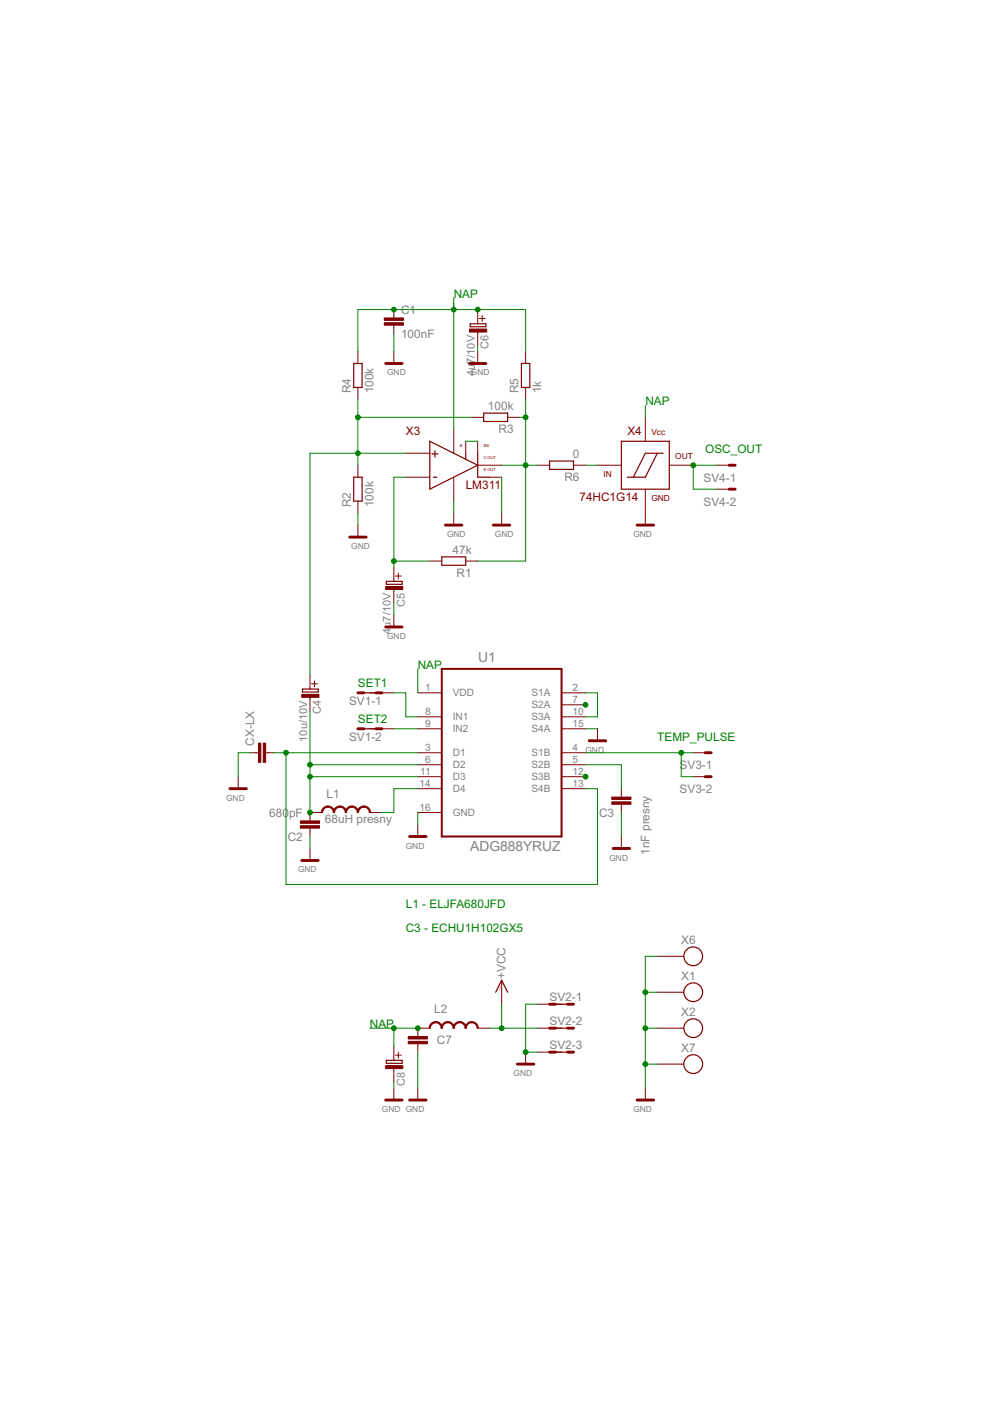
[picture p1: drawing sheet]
<svg xmlns="http://www.w3.org/2000/svg" width="210mm" height="297mm" viewBox="0 0 210 297" stroke-linecap="round" stroke-linejoin="round" font-family="sans-serif">
<g fill="none" stroke="#800000" stroke-width=".21">
<path d="M75.9 74.5v2.6M83.5 65.6v1.8M83.5 68.9v1.8M83.5 74.5v2.6M101.3 65.6v3M101.3 70.2v3.1M101.3 74.5v2.6M101.6 67.5h1.3M102.2 66.9v1.3M111.4 74.5v2.6M75.9 82.1v2.6M75.9 98.6v2.6"/>
<path d="M86 96.1h5.1M96.2 91v5.1M98.7 93.6v2.5M100 88.5h2.6M101.3 98.6h5.1M101.3 93.6v2.5M107.6 88.5h2.6M111.4 82.1v2.6M114 98.6h2.5M121.6 98.6h2.5M126.7 98.6h5M136.8 88.5v5.1"/>
<path d="M141.9 98.6h5.1M152.1 98.6h2.5M75.9 106.3v2.5M75.9 111.3v2.6M86 101.2h5.1M91.1 119h2.6M96.2 101.2v5.1M96.2 108.8v2.5M98.7 119h2.6M103.8 101.2h2.6M106.4 108.8v2.5M136.8 103.7v7.6"/>
<path d="M152.1 103.7h2.5M83.5 120.2v3.1M83.5 124.8v3M83.5 130.4v2.5M83.8 122.1h1.3M84.5 121.5v1.3M53 159.6h1.8M56.3 159.6h1.8M65.7 143.1v3M65.7 147.7v3M66 145h1.3M66.7 144.3v1.3"/>
<path d="M78.4 146.9h5.1M78.4 154.5h5.1M88.6 146.9h5.1M88.6 152h5.1M88.6 154.5h5.1M88.6 159.6h5.1M119.1 146.9h5M119.1 152h5M119.1 154.5h5M119.1 159.6h5M119.1 149.4h5M126.7 154.5v2.6"/>
<path d="M147 159.6h2.5M50.5 164.7v2.5M65.7 175.6v1.8M65.7 179.9v2.5M68.3 172.3h-2.6v1.8M78.4 172.3h2.6M88.6 172.3h5.1M88.6 162.1h5.1M88.6 164.7h5.1M88.6 167.2h5.1M88.6 174.8v2.6M119.1 162.1h5"/>
<path d="M119.1 164.7h5M119.1 167.2h5M131.7 167.2v1.8M131.7 170.5v1.8M131.7 177.4v2.5M147 164.7h2.5M91.1 218h-2.5v1.8M101.3 218h2.5M106.4 207.8v5.1M114 218h5.1M114 212.9h5.1M139.4 210.4h5.5"/>
<path d="M139.4 218h5.5M139.4 202.8h5.5M83.5 221.8v3M83.5 226.4v3M83.5 230.7v2.5M83.8 223.7h1.3M84.5 223.1v1.2M88.6 221.3v1.8M88.6 230.7v2.5M111.4 223.1v2.5M114 223.1h5.1M136.8 230.7v2.5"/>
<path d="M139.4 225.6h5.5"/>
</g>
<g fill="none" stroke="#800000" stroke-width=".25">
<path d="M75 77.1h1.8v5h-1.8zM99.7 68.6h3.3v.7h-3.3zM110.6 77.1h1.7v5h-1.7zM91.1 93.6l10.2 5-10.2 5.1zM98.7 96.1v1.3M101.3 96.1v5.1h2.5M102.6 87.6h5v1.8h-5zM116.5 97.7h5.1v1.8h-5.1zM131.7 93.6h10.2v10.1h-10.2zM139.4 96.1l-2.6 5.1h-3.8M140.6 96.1h-3.8l-2.5 5.1M75 101.2h1.8v5.1h-1.8z"/>
<path d="M93.7 118.1h5v1.7h-5zM81.9 123.3h3.4v.6h-3.4zM64.1 146.1h3.4v.6h-3.4zM75.9 146.9h5.1M75.9 154.5h5.1M105.1 210.4l1.3-2.6 1.2 2.6M116.5 212.9h5.1M116.5 218h5.1M81.9 224.8h3.4v.6h-3.4zM116.5 223.1h5.1"/>
<circle cx="147" cy="202.8" r="1.99"/>
<circle cx="147" cy="210.4" r="1.99"/>
<circle cx="147" cy="218" r="1.99"/>
<circle cx="147" cy="225.6" r="1.99"/>
</g>
<g fill="none" stroke="#800000" stroke-width=".61">
<path d="M81.8 77.1h3.5M99.5 77.1h3.5M154.6 98.6h1.3M74.1 113.9h3.5M94.4 111.3h3.5M104.6 111.3h3.5M135.1 111.3h3.5M154.6 103.7h1.3M81.8 132.9h3.5M75.9 146.9h1.3M75.9 154.5h1.3M79.7 146.9h1.3"/>
<path d="M79.7 154.5h1.3M124.9 157.1h3.5M149.5 159.6h1.3M48.7 167.2h3.5M86.8 177.4h3.5M130 179.9h3.5M149.5 164.7h1.3M64 182.4h3.5M116.5 212.9h1.3M116.5 218h1.3M120.3 212.9h1.3M120.3 218h1.3"/>
<path d="M81.8 233.2h3.5M86.8 233.2h3.5M109.7 225.6h3.5M116.5 223.1h1.3M120.3 223.1h1.3M135.1 233.2h3.5"/>
</g>
<g fill="#800000" stroke="#800000" stroke-width=".21">
<path d="M81.5 68.4h4v.5h-4z"/>
<path d="M81.5 67.4h4v.5h-4z"/>
<path d="M63.7 174.1h4.1v.5h-4.1z"/>
<path d="M63.7 175.1h4.1v.5h-4.1z"/>
<path d="M129.7 169h4.1v.5h-4.1z"/>
<path d="M129.7 170h4.1v.5h-4.1z"/>
<path d="M81.8 124.4h3.6v.6h-3.6z"/>
<path d="M99.5 69.8h3.7v.6h-3.7z"/>
<path d="M64 147.2h3.6v.6h-3.6z"/>
<path d="M55.8 157.6h.5v4h-.5z"/>
<path d="M54.8 157.6h.5v4h-.5z"/>
<path d="M86.6 220.8h4v.5h-4z"/>
<path d="M86.6 219.8h4v.5h-4z"/>
<path d="M81.8 225.9h3.6v.7h-3.6z"/>
</g>
<g fill="#800000" stroke="#800000" stroke-width=".21">
<path d="M68.5 171.3l1-.4v.2l-.7 .3-.4 .9h-.3z" fill-rule="evenodd"/>
<path d="M69.5 170.9a1.41 1.41 0 0 1 1.4 1.4h-.2l-.1-.5-.3-.4-.8-.3z" fill-rule="evenodd"/>
<path d="M71.1 171.3l1-.4v.2l-.7 .3-.5 .9h-.2z" fill-rule="evenodd"/>
<path d="M72.1 170.9a1.41 1.41 0 0 1 1.4 1.4h-.3l-.1-.5-.3-.4-.7-.3z" fill-rule="evenodd"/>
<path d="M73.6 171.3l1-.4v.2l-.7 .3-.4 .9h-.3z" fill-rule="evenodd"/>
<path d="M74.6 170.9a1.41 1.41 0 0 1 1.4 1.4h-.2l-.2-.5-.3-.4-.7-.3z" fill-rule="evenodd"/>
<path d="M76.2 171.3l1-.4v.2l-.7 .3-.5 .9h-.2z" fill-rule="evenodd"/>
<path d="M77.2 170.9a1.41 1.41 0 0 1 1.3 1.4h-.2l-.1-.5-.3-.4-.7-.3z" fill-rule="evenodd"/>
<path d="M91.4 217l.5-.3 .5-.1v.3l-.7 .2-.3 .4-.2 .5h-.2l.1-.5z" fill-rule="evenodd"/>
<path d="M92.4 216.6a1.37 1.37 0 0 1 1.4 1.4h-.3l-.1-.5-.3-.4-.7-.2z" fill-rule="evenodd"/>
<path d="M93.9 217l.6-.3 .4-.1v.3l-.7 .2-.3 .4-.1 .5h-.3l.1-.5z" fill-rule="evenodd"/>
<path d="M94.9 216.6a1.37 1.37 0 0 1 1.4 1.4h-.2l-.1-.5-.3-.4-.8-.2z" fill-rule="evenodd"/>
<path d="M96.5 217l.5-.3 .5-.1v.3l-.7 .2-.4 .4-.1 .5h-.2v-.5z" fill-rule="evenodd"/>
<path d="M97.5 216.6a1.37 1.37 0 0 1 1.4 1.4h-.3l-.1-.5-.3-.4-.7-.2z" fill-rule="evenodd"/>
<path d="M99 217l.5-.3 .5-.1v.3l-.7 .2-.3 .4-.1 .5h-.3l.1-.5z" fill-rule="evenodd"/>
<path d="M100 216.6a1.37 1.37 0 0 1 1.4 1.4h-.2l-.2-.5-.3-.4-.7-.2z" fill-rule="evenodd"/>
</g>
<path d="M93.7 141.8h25.4v35.6h-25.4z" fill="none" stroke="#800000" stroke-width=".42"/>
<g fill="none" stroke="#008000" stroke-width=".21">
<path d="M75.9 74.5v-8.9h35.5v8.9M83.5 70.7v3.8M96.2 63.1v27.9M101.3 73.3v1.2M75.9 84.7v13.9M75.9 88.5h24.1M86 96.1h-20.3v47M98.7 93.6h2.6M106.4 98.6h7.6M110.2 88.5h1.2M111.4 84.7v34.3h-10.1M124.1 98.6h2.6"/>
<path d="M136.8 85.9v2.6M152.1 98.6h-5.1v5.1h5.1M75.9 108.8v2.5M83.5 119h7.6M86 101.2h-2.5v19M96.2 106.3v2.5M106.4 101.2v7.6M83.5 127.8v2.6M53 159.6h-2.5v5.1M58.1 159.6h30.5M60.6 159.6v27.9h66.1v-20.3h-2.6M65.7 150.7v21.6"/>
<path d="M83.5 154.5h5.1M83.5 146.9h2.5v5.1h2.6M88.6 141.8v5.1M124.1 159.6h22.9M124.1 154.5h2.6M124.1 146.9h2.6v5.1h-2.6M144.4 159.6v5.1h2.6M65.7 177.4v2.5M65.7 162.1h22.9M65.7 164.7h22.9M88.6 167.2h-5.1v5.1h-2.5M88.6 172.3v2.5"/>
<path d="M124.1 162.1h7.6v5.1M131.7 172.3v5.1M78.4 218h10.2M83.5 218v3.8M103.8 218h10.2M106.4 212.9v5.1M114 212.9h-2.6v10.2h2.6M136.8 218h2.6M136.8 210.4h2.6M139.4 202.8h-2.6v27.9M83.5 229.4v1.3M88.6 223.1v7.6"/>
<path d="M136.8 225.6h2.6"/>
</g>
<g fill="#008000" stroke="#008000" stroke-width=".21">
<circle cx="111.4" cy="223.1" r=".51"/>
<circle cx="136.8" cy="225.6" r=".51"/>
<circle cx="136.8" cy="218" r=".51"/>
<circle cx="136.8" cy="210.4" r=".51"/>
<circle cx="83.5" cy="119" r=".51"/>
<circle cx="111.4" cy="88.5" r=".51"/>
<circle cx="111.4" cy="98.6" r=".51"/>
<circle cx="75.9" cy="96.1" r=".51"/>
<circle cx="75.9" cy="88.5" r=".51"/>
<circle cx="60.6" cy="159.6" r=".51"/>
<circle cx="65.7" cy="162.1" r=".51"/>
<circle cx="65.7" cy="164.7" r=".51"/>
<circle cx="65.7" cy="172.3" r=".51"/>
<circle cx="124.1" cy="149.4" r=".51"/>
<circle cx="144.4" cy="159.6" r=".51"/>
<circle cx="124.1" cy="164.7" r=".51"/>
<circle cx="106.4" cy="218" r=".51"/>
<circle cx="96.2" cy="65.6" r=".51"/>
<circle cx="101.3" cy="65.6" r=".51"/>
<circle cx="83.5" cy="65.6" r=".51"/>
<circle cx="83.5" cy="218" r=".51"/>
<circle cx="88.6" cy="218" r=".51"/>
<circle cx="147" cy="98.6" r=".51"/>
</g>
<g font-size="3.4" fill="#800000">
<text x="91.3" y="97.2">+</text>
<text x="91.7" y="102.1">-</text>
</g>
<g font-size="3.3" fill="#808080">
<text x="101.4" y="140.3">U1</text>
<text x="99.7" y="180.5">ADG888YRUZ</text>
</g>
<g font-size="2.8" fill="#008000">
<text x="96.2" y="63.1">NAP</text>
<text x="136.8" y="85.9">NAP</text>
<text x="149.5" y="96.1">OSC_OUT</text>
<text x="88.6" y="141.8">NAP</text>
<text x="75.9" y="145.6">SET1</text>
<text x="75.9" y="153.2">SET2</text>
<text x="139.4" y="157">TEMP_PULSE</text>
<text x="86" y="192.6">L1 - ELJFA680JFD</text>
<text x="86" y="197.7">C3 - ECHU1H102GX5</text>
<text x="78.4" y="218">NAP</text>
</g>
<g font-size="2.8" fill="#808080">
<text x="85" y="71.6">100nF</text>
<text x="85" y="66.5">C1</text>
<text x="74.4" y="83.4" transform="rotate(-90 74.4 83.4)">R4</text>
<text x="79.2" y="83.4" transform="rotate(-90 79.2 83.4)">100k</text>
<text x="109.9" y="83.4" transform="rotate(-90 109.9 83.4)">R5</text>
<text x="114.7" y="83.4" transform="rotate(-90 114.7 83.4)">1k</text>
<text x="103.5" y="87">100k</text>
<text x="105.7" y="91.8">R3</text>
<text x="119.7" y="101.9">R6</text>
<text x="121.5" y="97.1">0</text>
<text x="74.4" y="107.5" transform="rotate(-90 74.4 107.5)">R2</text>
<text x="79.2" y="107.5" transform="rotate(-90 79.2 107.5)">100k</text>
<text x="149.2" y="102.2">SV4-1</text>
<text x="149.2" y="107.3">SV4-2</text>
<text x="96" y="117.4">47k</text>
<text x="96.8" y="122.2">R1</text>
<text x="74" y="149.4">SV1-1</text>
<text x="53.9" y="158.1" transform="rotate(-90 53.9 158.1)">CX-LX</text>
<text x="74" y="157">SV1-2</text>
<text x="144.1" y="163.1">SV3-1</text>
<text x="57.1" y="173.2">680</text>
<text x="61.3" y="173.2">pF</text>
<text x="69.2" y="169.1">L1</text>
<text x="127" y="173.2">C3</text>
<text x="144.1" y="168.2">SV3-2</text>
<text x="61" y="178.3">C2</text>
<text x="68.9" y="174.5">68uH presny</text>
<text x="137.7" y="181.2" transform="rotate(-90 137.7 181.2)">1nF presny</text>
<text x="144.4" y="200.2">X6</text>
<text x="107.2" y="207.5" transform="rotate(-90 107.2 207.5)">+VCC</text>
<text x="144.4" y="207.8">X1</text>
<text x="92.1" y="214.8">L2</text>
<text x="116.5" y="212.2">SV2-1</text>
<text x="144.4" y="215.5">X2</text>
<text x="92.6" y="221.4">C7</text>
<text x="116.5" y="217.2">SV2-2</text>
<text x="116.5" y="222.3">SV2-3</text>
<text x="144.4" y="223.1">X7</text>
</g>
<g font-size="2.8" fill="#800000">
<text x="86" y="92.3">X3</text>
<text x="133" y="92.3">X4</text>
<text x="98.7" y="103.7">LM311</text>
<text x="122.9" y="106.3">74HC1G14</text>
</g>
<g font-size="2.6" fill="#808080">
<text x="103.6" y="74" transform="rotate(-90 103.6 74)">C6</text>
<text x="100.6" y="79.8" transform="rotate(-90 100.6 79.8)">4u7/10V</text>
<text x="85.8" y="128.6" transform="rotate(-90 85.8 128.6)">C5</text>
<text x="82.9" y="134.4" transform="rotate(-90 82.9 134.4)">4u7/10V</text>
<text x="68" y="151.5" transform="rotate(-90 68 151.5)">C4</text>
<text x="65.1" y="157.3" transform="rotate(-90 65.1 157.3)">10u/10V</text>
<text x="85.8" y="230.2" transform="rotate(-90 85.8 230.2)">C8</text>
</g>
<g font-size="2.4" fill="#808080">
<text x="90.1" y="146.5">1</text>
<text x="96" y="147.7">VDD</text>
<text x="112.7" y="147.7">S1A</text>
<text x="121.4" y="146.5">2</text>
<text x="121.4" y="149.1">7</text>
<text x="90.1" y="151.6">8</text>
<text x="90.1" y="154.2">9</text>
<text x="96" y="152.7">IN1</text>
<text x="96" y="155.3">IN2</text>
<text x="112.7" y="150.2">S2A</text>
<text x="112.7" y="152.7">S3A</text>
<text x="112.7" y="155.3">S4A</text>
<text x="121.4" y="151.6">10</text>
<text x="121.4" y="154.2">15</text>
<text x="90.1" y="159.2">3</text>
<text x="90.1" y="161.8">6</text>
<text x="96" y="160.4">D1</text>
<text x="112.7" y="160.4">S1B</text>
<text x="121.4" y="159.2">4</text>
<text x="121.4" y="161.8">5</text>
<text x="89" y="166.9">14</text>
<text x="89.1" y="164.3">11</text>
<text x="96" y="162.9">D2</text>
<text x="96" y="165.4">D3</text>
<text x="96" y="168">D4</text>
<text x="112.7" y="162.9">S2B</text>
<text x="112.7" y="165.4">S3B</text>
<text x="112.7" y="168">S4B</text>
<text x="121.4" y="164.3">12</text>
<text x="121.4" y="166.9">13</text>
<text x="89" y="171.9">16</text>
<text x="96" y="173">GND</text>
</g>
<g font-size="2" fill="#808080">
<text x="82.1" y="79.6">GND</text>
<text x="99.9" y="79.6">GND</text>
<text x="94.8" y="113.9">GND</text>
<text x="104.9" y="113.9">GND</text>
<text x="134.3" y="113.9">GND</text>
<text x="74.5" y="116.4">GND</text>
<text x="82.1" y="135.5">GND</text>
<text x="124.1" y="159.6">GND</text>
<text x="48" y="169.7">GND</text>
<text x="86" y="179.9">GND</text>
<text x="63.2" y="185">GND</text>
<text x="129.2" y="182.4">GND</text>
<text x="108.9" y="228.2">GND</text>
<text x="81" y="235.8">GND GND</text>
<text x="134.3" y="235.8">GND</text>
</g>
<g font-size="2" fill="#800000">
<text x="138.1" y="92.3">Vcc</text>
<text x="127.9" y="101.2">IN</text>
<text x="143.2" y="97.4">OUT</text>
<text x="138.1" y="106.3">GND</text>
</g>
<g font-size="1" fill="#800000">
<text x="97.5" y="94.8">B</text>
<text x="102.5" y="94.8">BS</text>
<text x="102.5" y="99.9">E OUT</text>
<text x="102.5" y="97.4">C OUT</text>
</g>
<text font-size=".4" fill="#f00" x="106.2" y="209.9" transform="rotate(-90 106.2 209.9)">PaJa</text>
</svg>
